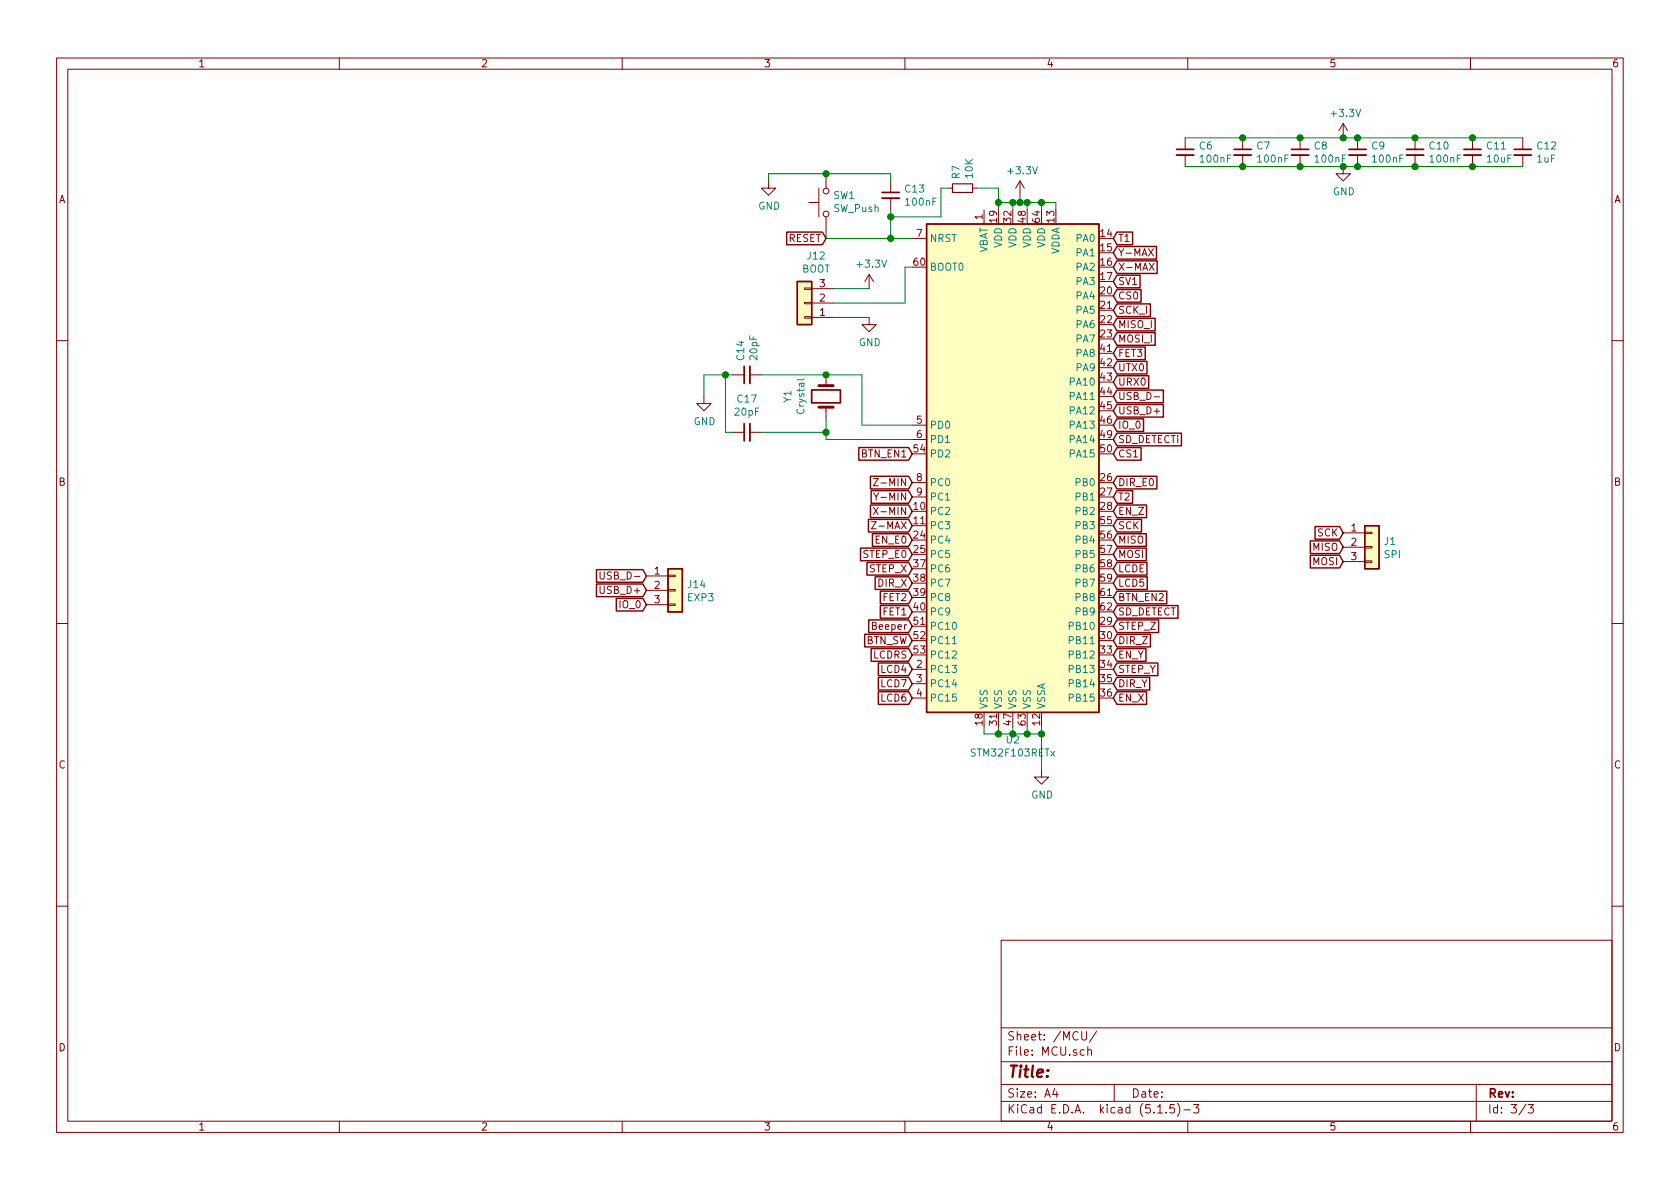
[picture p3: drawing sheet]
EESchema Schematic File Version 4
EELAYER 30 0
EELAYER END
$Descr A4 11693 8268
encoding utf-8
Sheet 3 3
Title ""
Date ""
Rev ""
Comp ""
Comment1 ""
Comment2 ""
Comment3 ""
Comment4 ""
$EndDescr
Text GLabel 7750 1650 2    50   Input ~ 0
T1
Text GLabel 7750 3450 2    50   Input ~ 0
T2
Text GLabel 6350 3650 0    50   Input ~ 0
Z-MAX
Text GLabel 6350 3350 0    50   Input ~ 0
Z-MIN
Text GLabel 7750 1750 2    50   Input ~ 0
Y-MAX
Text GLabel 6350 3450 0    50   Input ~ 0
Y-MIN
Text GLabel 6350 3550 0    50   Input ~ 0
X-MIN
Text GLabel 7750 1850 2    50   Input ~ 0
X-MAX
Text GLabel 6350 4250 0    50   Input ~ 0
FET1
Text GLabel 7750 2450 2    50   Input ~ 0
FET3
Text GLabel 6350 4150 0    50   Input ~ 0
FET2
Text GLabel 7750 4850 2    50   Input ~ 0
EN_X
Text GLabel 7750 4550 2    50   Input ~ 0
EN_Y
Text GLabel 7750 3550 2    50   Input ~ 0
EN_Z
Text GLabel 6350 3950 0    50   Input ~ 0
STEP_X
Text GLabel 7750 4650 2    50   Input ~ 0
STEP_Y
Text GLabel 7750 4350 2    50   Input ~ 0
STEP_Z
Text GLabel 6350 4050 0    50   Input ~ 0
DIR_X
Text GLabel 7750 4750 2    50   Input ~ 0
DIR_Y
Text GLabel 7750 4450 2    50   Input ~ 0
DIR_Z
Text GLabel 6350 3750 0    50   Input ~ 0
EN_E0
Text GLabel 7750 3350 2    50   Input ~ 0
DIR_E0
Text GLabel 6350 3850 0    50   Input ~ 0
STEP_E0
Text GLabel 7750 3750 2    50   Input ~ 0
MISO
Text GLabel 7750 3850 2    50   Input ~ 0
MOSI
Text GLabel 7750 3650 2    50   Input ~ 0
SCK
Text GLabel 7750 1950 2    50   Input ~ 0
SV1
Text GLabel 7750 3150 2    50   Input ~ 0
CS1
Text GLabel 7750 2050 2    50   Input ~ 0
CS0
$Comp
L MCU_ST_STM32F1:STM32F103RETx U2
U 1 1
P 7050 3250
F 0 "U2" H 7050 1361 50  0000 C CNN
F 1 "STM32F103RETx" H 7050 1270 50  0000 C CNN
F 2 "Package_QFP:LQFP-64_10x10mm_P0.5mm" H 6450 1550 50  0001 R CNN
F 3 "http://www.st.com/st-web-ui/static/active/en/resource/technical/document/datasheet/CD00191185.pdf" H 7050 3250 50  0001 C CNN
F 4 "" H 7050 3250 50  0001 C CNN "LCSC"
	1    7050 3250
	1    0    0    -1  
$EndComp
$Comp
L Device:C_Small C6
U 1 1
P 8250 1050
F 0 "C6" H 8342 1096 50  0000 L CNN
F 1 "100nF" H 8342 1005 50  0000 L CNN
F 2 "Capacitor_SMD:C_1206_3216Metric" H 8250 1050 50  0001 C CNN
F 3 "~" H 8250 1050 50  0001 C CNN
F 4 "" H 8250 1050 50  0001 C CNN "LCSC"
	1    8250 1050
	1    0    0    -1  
$EndComp
$Comp
L Device:C_Small C7
U 1 1
P 8650 1050
F 0 "C7" H 8742 1096 50  0000 L CNN
F 1 "100nF" H 8742 1005 50  0000 L CNN
F 2 "Capacitor_SMD:C_1206_3216Metric" H 8650 1050 50  0001 C CNN
F 3 "~" H 8650 1050 50  0001 C CNN
F 4 "" H 8650 1050 50  0001 C CNN "LCSC"
	1    8650 1050
	1    0    0    -1  
$EndComp
$Comp
L Device:C_Small C8
U 1 1
P 9050 1050
F 0 "C8" H 9142 1096 50  0000 L CNN
F 1 "100nF" H 9142 1005 50  0000 L CNN
F 2 "Capacitor_SMD:C_1206_3216Metric" H 9050 1050 50  0001 C CNN
F 3 "~" H 9050 1050 50  0001 C CNN
F 4 "" H 9050 1050 50  0001 C CNN "LCSC"
	1    9050 1050
	1    0    0    -1  
$EndComp
$Comp
L power:GND #PWR0149
U 1 1
P 9350 1150
F 0 "#PWR0149" H 9350 900 50  0001 C CNN
F 1 "GND" H 9355 977 50  0000 C CNN
F 2 "" H 9350 1150 50  0001 C CNN
F 3 "" H 9350 1150 50  0001 C CNN
	1    9350 1150
	1    0    0    -1  
$EndComp
Wire Wire Line
	8250 1150 8650 1150
Connection ~ 8650 1150
Wire Wire Line
	8650 1150 9050 1150
Connection ~ 9050 1150
Wire Wire Line
	9050 1150 9350 1150
Connection ~ 8650 950 
Wire Wire Line
	8650 950  8250 950 
Connection ~ 9050 950 
Wire Wire Line
	9050 950  8650 950 
Wire Wire Line
	7250 1450 7250 1400
Wire Wire Line
	7250 1400 7150 1400
Wire Wire Line
	6950 1400 6950 1450
Wire Wire Line
	7050 1450 7050 1400
Connection ~ 7050 1400
Wire Wire Line
	7050 1400 6950 1400
Wire Wire Line
	7150 1450 7150 1400
Connection ~ 7150 1400
Wire Wire Line
	7150 1400 7100 1400
$Comp
L power:+3.3V #PWR0150
U 1 1
P 7100 1350
F 0 "#PWR0150" H 7100 1200 50  0001 C CNN
F 1 "+3.3V" H 7115 1523 50  0000 C CNN
F 2 "" H 7100 1350 50  0001 C CNN
F 3 "" H 7100 1350 50  0001 C CNN
	1    7100 1350
	1    0    0    -1  
$EndComp
Wire Wire Line
	7100 1350 7100 1400
Connection ~ 7100 1400
Wire Wire Line
	7100 1400 7050 1400
Wire Wire Line
	9350 950  9050 950 
Connection ~ 9350 1150
Wire Wire Line
	9350 1150 9450 1150
Connection ~ 9350 950 
$Comp
L power:+3.3V #PWR0151
U 1 1
P 9350 950
F 0 "#PWR0151" H 9350 800 50  0001 C CNN
F 1 "+3.3V" H 9365 1123 50  0000 C CNN
F 2 "" H 9350 950 50  0001 C CNN
F 3 "" H 9350 950 50  0001 C CNN
	1    9350 950 
	1    0    0    -1  
$EndComp
Wire Wire Line
	9450 950  9350 950 
$Comp
L Device:C_Small C9
U 1 1
P 9450 1050
F 0 "C9" H 9542 1096 50  0000 L CNN
F 1 "100nF" H 9542 1005 50  0000 L CNN
F 2 "Capacitor_SMD:C_1206_3216Metric" H 9450 1050 50  0001 C CNN
F 3 "~" H 9450 1050 50  0001 C CNN
F 4 "" H 9450 1050 50  0001 C CNN "LCSC"
	1    9450 1050
	1    0    0    -1  
$EndComp
$Comp
L Device:C_Small C10
U 1 1
P 9850 1050
F 0 "C10" H 9942 1096 50  0000 L CNN
F 1 "100nF" H 9942 1005 50  0000 L CNN
F 2 "Capacitor_SMD:C_1206_3216Metric" H 9850 1050 50  0001 C CNN
F 3 "~" H 9850 1050 50  0001 C CNN
F 4 "" H 9850 1050 50  0001 C CNN "LCSC"
	1    9850 1050
	1    0    0    -1  
$EndComp
Wire Wire Line
	9850 950  9450 950 
Connection ~ 9450 950 
Wire Wire Line
	9450 1150 9850 1150
Connection ~ 9450 1150
$Comp
L Device:C_Small C11
U 1 1
P 10250 1050
F 0 "C11" H 10342 1096 50  0000 L CNN
F 1 "10uF" H 10342 1005 50  0000 L CNN
F 2 "Capacitor_SMD:C_1206_3216Metric" H 10250 1050 50  0001 C CNN
F 3 "~" H 10250 1050 50  0001 C CNN
F 4 "" H 10250 1050 50  0001 C CNN "LCSC"
	1    10250 1050
	1    0    0    -1  
$EndComp
$Comp
L Device:C_Small C12
U 1 1
P 10600 1050
F 0 "C12" H 10692 1096 50  0000 L CNN
F 1 "1uF" H 10692 1005 50  0000 L CNN
F 2 "Capacitor_SMD:C_0805_2012Metric" H 10600 1050 50  0001 C CNN
F 3 "~" H 10600 1050 50  0001 C CNN
F 4 "" H 10600 1050 50  0001 C CNN "LCSC"
	1    10600 1050
	1    0    0    -1  
$EndComp
Wire Wire Line
	9850 950  10250 950 
Connection ~ 9850 950 
Connection ~ 10250 950 
Wire Wire Line
	10250 950  10600 950 
Wire Wire Line
	10600 1150 10250 1150
Connection ~ 9850 1150
Connection ~ 10250 1150
Wire Wire Line
	10250 1150 9850 1150
Wire Wire Line
	7350 1450 7350 1400
Wire Wire Line
	7350 1400 7250 1400
Connection ~ 7250 1400
Wire Wire Line
	6850 5050 6850 5100
Wire Wire Line
	6850 5100 6950 5100
Wire Wire Line
	7250 5100 7250 5050
Wire Wire Line
	7150 5050 7150 5100
Connection ~ 7150 5100
Wire Wire Line
	7150 5100 7250 5100
Wire Wire Line
	7050 5050 7050 5100
Connection ~ 7050 5100
Wire Wire Line
	7050 5100 7150 5100
Wire Wire Line
	6950 5050 6950 5100
Connection ~ 6950 5100
Wire Wire Line
	6950 5100 7050 5100
$Comp
L power:GND #PWR0152
U 1 1
P 7250 5350
F 0 "#PWR0152" H 7250 5100 50  0001 C CNN
F 1 "GND" H 7255 5177 50  0000 C CNN
F 2 "" H 7250 5350 50  0001 C CNN
F 3 "" H 7250 5350 50  0001 C CNN
	1    7250 5350
	1    0    0    -1  
$EndComp
Wire Wire Line
	7250 5100 7250 5350
Connection ~ 7250 5100
$Comp
L Connector_Generic:Conn_01x03 J12
U 1 1
P 5600 2100
F 0 "J12" H 5518 1775 50  0000 C CNN
F 1 "BOOT" H 5518 1866 50  0000 C CNN
F 2 "Connector_PinHeader_2.54mm:PinHeader_1x03_P2.54mm_Vertical" H 5600 2100 50  0001 C CNN
F 3 "~" H 5600 2100 50  0001 C CNN
	1    5600 2100
	-1   0    0    1   
$EndComp
Wire Wire Line
	6350 1850 6300 1850
Wire Wire Line
	6300 1850 6300 2100
Wire Wire Line
	6300 2100 5800 2100
$Comp
L power:+3.3V #PWR0153
U 1 1
P 6050 2000
F 0 "#PWR0153" H 6050 1850 50  0001 C CNN
F 1 "+3.3V" H 6065 2173 50  0000 C CNN
F 2 "" H 6050 2000 50  0001 C CNN
F 3 "" H 6050 2000 50  0001 C CNN
	1    6050 2000
	1    0    0    -1  
$EndComp
$Comp
L power:GND #PWR0154
U 1 1
P 6050 2200
F 0 "#PWR0154" H 6050 1950 50  0001 C CNN
F 1 "GND" H 6055 2027 50  0000 C CNN
F 2 "" H 6050 2200 50  0001 C CNN
F 3 "" H 6050 2200 50  0001 C CNN
	1    6050 2200
	1    0    0    -1  
$EndComp
Wire Wire Line
	6050 2000 5800 2000
Wire Wire Line
	5800 2200 6050 2200
$Comp
L Device:C_Small C13
U 1 1
P 6200 1350
F 0 "C13" H 6292 1396 50  0000 L CNN
F 1 "100nF" H 6292 1305 50  0000 L CNN
F 2 "Capacitor_SMD:C_1206_3216Metric" H 6200 1350 50  0001 C CNN
F 3 "~" H 6200 1350 50  0001 C CNN
F 4 "" H 6200 1350 50  0001 C CNN "LCSC"
	1    6200 1350
	1    0    0    -1  
$EndComp
$Comp
L power:GND #PWR0155
U 1 1
P 5350 1250
F 0 "#PWR0155" H 5350 1000 50  0001 C CNN
F 1 "GND" H 5355 1077 50  0000 C CNN
F 2 "" H 5350 1250 50  0001 C CNN
F 3 "" H 5350 1250 50  0001 C CNN
	1    5350 1250
	1    0    0    -1  
$EndComp
$Comp
L Switch:SW_Push SW1
U 1 1
P 5750 1400
F 0 "SW1" V 5796 1352 50  0000 R CNN
F 1 "SW_Push" V 5705 1352 50  0000 R CNN
F 2 "Button_Switch_SMD:SW_Push_SPST_NO_Alps_SKRK" H 5750 1600 50  0001 C CNN
F 3 "~" H 5750 1600 50  0001 C CNN
	1    5750 1400
	0    -1   -1   0   
$EndComp
Wire Wire Line
	6350 1650 6200 1650
Wire Wire Line
	5750 1650 5750 1600
Wire Wire Line
	6200 1450 6200 1500
Connection ~ 6200 1650
Wire Wire Line
	6200 1650 5750 1650
Wire Wire Line
	6200 1250 6200 1200
Wire Wire Line
	6200 1200 5750 1200
Wire Wire Line
	5750 1200 5350 1200
Wire Wire Line
	5350 1200 5350 1250
Connection ~ 5750 1200
$Comp
L Device:Crystal Y1
U 1 1
P 5750 2750
F 0 "Y1" H 5750 3018 50  0000 C CNN
F 1 "Crystal" H 5750 2927 50  0000 C CNN
F 2 "Crystal:Crystal_SMD_5032-2Pin_5.0x3.2mm" H 5750 2750 50  0001 C CNN
F 3 "~" H 5750 2750 50  0001 C CNN
F 4 "" H 5750 2750 50  0001 C CNN "LCSC"
	1    5750 2750
	0    -1   -1   0   
$EndComp
$Comp
L Device:C_Small C14
U 1 1
P 5200 2600
F 0 "C14" H 5292 2646 50  0000 L CNN
F 1 "20pF" H 5292 2555 50  0000 L CNN
F 2 "Capacitor_SMD:C_0603_1608Metric" H 5200 2600 50  0001 C CNN
F 3 "~" H 5200 2600 50  0001 C CNN
F 4 "" H 5200 2600 50  0001 C CNN "LCSC"
	1    5200 2600
	0    -1   -1   0   
$EndComp
Wire Wire Line
	6350 2950 6000 2950
Wire Wire Line
	6350 3050 5750 3050
$Comp
L Device:C_Small C17
U 1 1
P 5200 3000
F 0 "C17" V 5429 3000 50  0000 C CNN
F 1 "20pF" V 5338 3000 50  0000 C CNN
F 2 "Capacitor_SMD:C_0603_1608Metric" H 5200 3000 50  0001 C CNN
F 3 "~" H 5200 3000 50  0001 C CNN
F 4 "" H 5200 3000 50  0001 C CNN "LCSC"
	1    5200 3000
	0    -1   -1   0   
$EndComp
Wire Wire Line
	5300 2600 5750 2600
Wire Wire Line
	6000 2600 6000 2950
Connection ~ 5750 2600
Wire Wire Line
	5750 2600 6000 2600
Wire Wire Line
	5300 3000 5750 3000
Wire Wire Line
	5750 2900 5750 3000
Connection ~ 5750 3000
Wire Wire Line
	5750 3000 5750 3050
Wire Wire Line
	5100 2600 5050 2600
Wire Wire Line
	5050 2600 5050 3000
Wire Wire Line
	5050 3000 5100 3000
$Comp
L power:GND #PWR0156
U 1 1
P 4900 2750
F 0 "#PWR0156" H 4900 2500 50  0001 C CNN
F 1 "GND" H 4905 2577 50  0000 C CNN
F 2 "" H 4900 2750 50  0001 C CNN
F 3 "" H 4900 2750 50  0001 C CNN
	1    4900 2750
	1    0    0    -1  
$EndComp
Wire Wire Line
	5050 2600 4900 2600
Wire Wire Line
	4900 2600 4900 2750
Connection ~ 5050 2600
Text GLabel 6350 4450 0    50   Input ~ 0
BTN_SW
Text GLabel 7750 2850 2    50   Input ~ 0
USB_D+
Text GLabel 5750 1650 0    50   Input ~ 0
RESET
Text GLabel 6350 3150 0    50   Input ~ 0
BTN_EN1
Text GLabel 7750 4150 2    50   Input ~ 0
BTN_EN2
Text GLabel 7750 4250 2    50   Input ~ 0
SD_DETECT
Text GLabel 7750 3050 2    50   Input ~ 0
SD_DETECTi
Text GLabel 7750 4050 2    50   Input ~ 0
LCD5
Text GLabel 6350 4750 0    50   Input ~ 0
LCD7
Text GLabel 6350 4850 0    50   Input ~ 0
LCD6
Text GLabel 6350 4650 0    50   Input ~ 0
LCD4
Text GLabel 7750 3950 2    50   Input ~ 0
LCDE
Text GLabel 6350 4350 0    50   Input ~ 0
Beeper
Text GLabel 6350 4550 0    50   Input ~ 0
LCDRS
Text GLabel 4500 4200 0    50   Input ~ 0
IO_0
$Comp
L Connector_Generic:Conn_01x03 J14
U 1 1
P 4700 4100
F 0 "J14" H 4780 4142 50  0000 L CNN
F 1 "EXP3" H 4780 4051 50  0000 L CNN
F 2 "Connector_PinHeader_2.54mm:PinHeader_1x03_P2.54mm_Vertical" H 4700 4100 50  0001 C CNN
F 3 "~" H 4700 4100 50  0001 C CNN
	1    4700 4100
	1    0    0    -1  
$EndComp
Text GLabel 7750 2650 2    50   Input ~ 0
URX0
Text GLabel 7750 2550 2    50   Input ~ 0
UTX0
Text GLabel 7750 2250 2    50   Input ~ 0
MISO_I
Text GLabel 7750 2350 2    50   Input ~ 0
MOSI_I
Text GLabel 7750 2150 2    50   Input ~ 0
SCK_I
Text GLabel 7750 2750 2    50   Input ~ 0
USB_D-
Text GLabel 4500 4100 0    50   Input ~ 0
USB_D+
Text GLabel 4500 4000 0    50   Input ~ 0
USB_D-
Text GLabel 7750 2950 2    50   Input ~ 0
IO_0
Text GLabel 9350 3900 0    50   Input ~ 0
MOSI
Text GLabel 9350 3700 0    50   Input ~ 0
SCK
Text GLabel 9350 3800 0    50   Input ~ 0
MISO
$Comp
L Connector_Generic:Conn_01x03 J1
U 1 1
P 9550 3800
F 0 "J1" H 9630 3842 50  0000 L CNN
F 1 "SPI" H 9630 3751 50  0000 L CNN
F 2 "Connector_PinHeader_2.54mm:PinHeader_1x03_P2.54mm_Vertical" H 9550 3800 50  0001 C CNN
F 3 "~" H 9550 3800 50  0001 C CNN
	1    9550 3800
	1    0    0    -1  
$EndComp
$Comp
L Device:R_Small R?
U 1 1
P 6700 1300
AR Path="/5EB15B66" Ref="R?"  Part="1" 
AR Path="/5EE89C74/5EB15B66" Ref="R7"  Part="1" 
F 0 "R7" H 6759 1346 50  0000 L CNN
F 1 "10K" H 6759 1255 50  0000 L CNN
F 2 "Resistor_SMD:R_1206_3216Metric" H 6700 1300 50  0001 C CNN
F 3 "~" H 6700 1300 50  0001 C CNN
	1    6700 1300
	0    -1   -1   0   
$EndComp
Wire Wire Line
	6200 1500 6550 1500
Wire Wire Line
	6550 1500 6550 1300
Wire Wire Line
	6550 1300 6600 1300
Connection ~ 6200 1500
Wire Wire Line
	6200 1500 6200 1650
Wire Wire Line
	6800 1300 6950 1300
Wire Wire Line
	6950 1300 6950 1400
Connection ~ 6950 1400
$EndSCHEMATC
